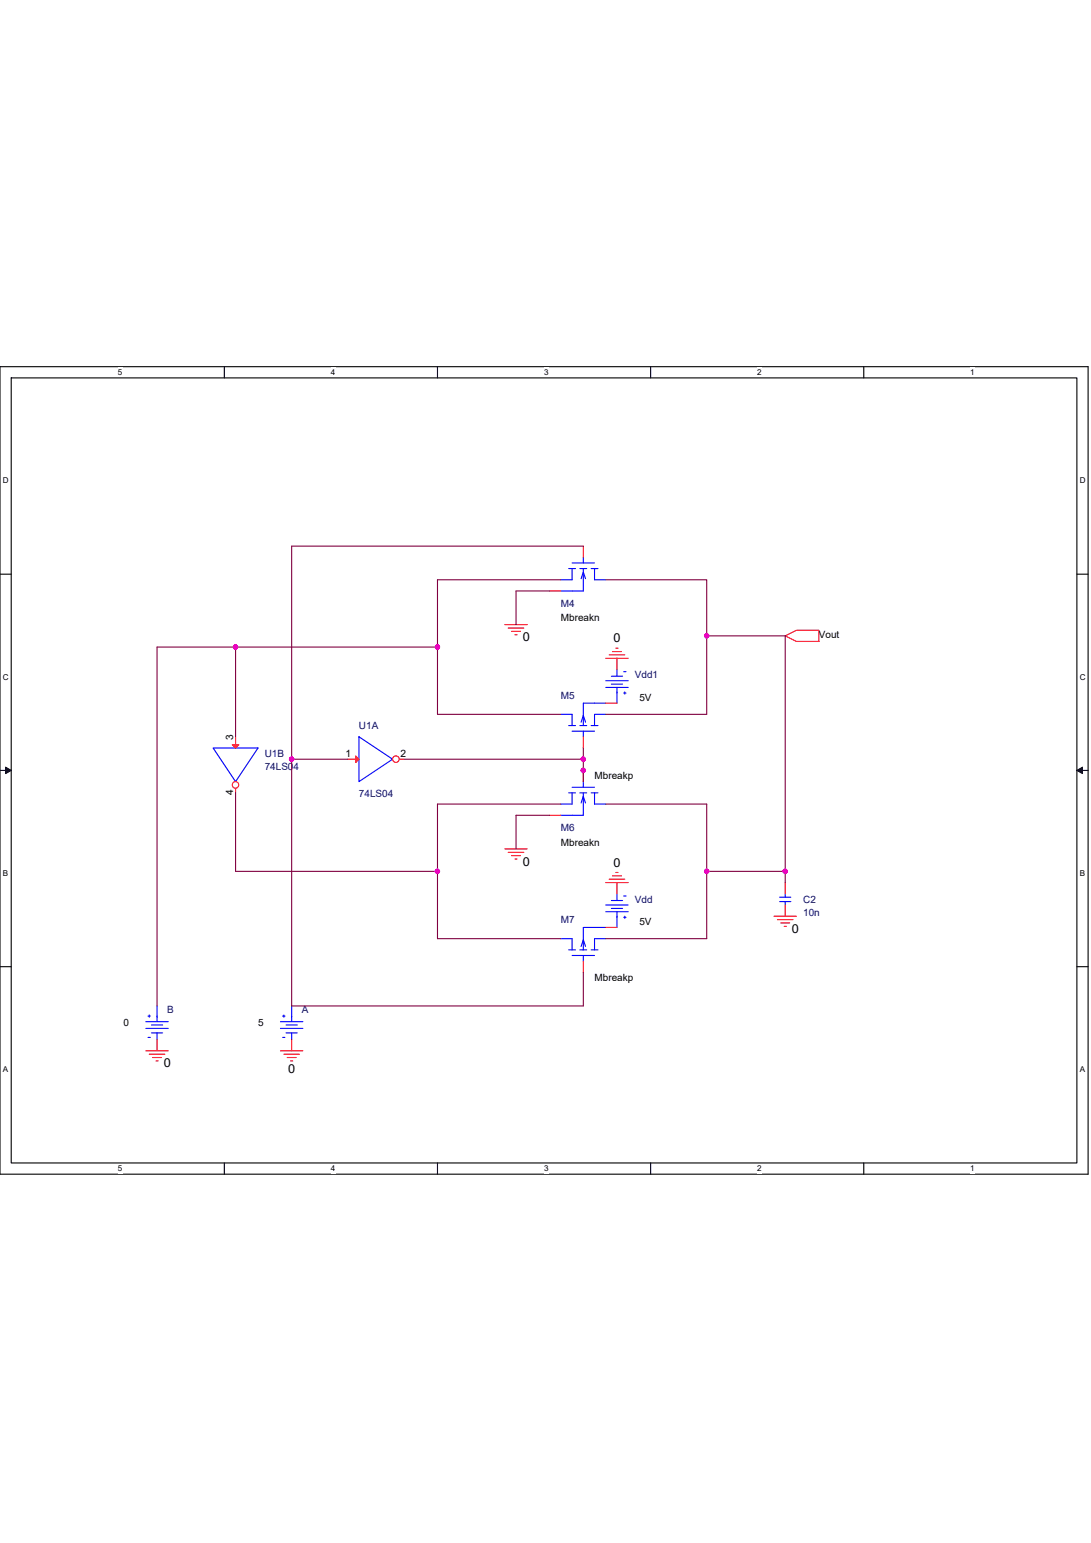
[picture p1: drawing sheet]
# OrCAD Capture schematic XNOR.DSN
size A

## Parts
A  VDC
B  VDC
C2  10n  [cap196]
M4  MbreakN
M5  MbreakP
M6  MbreakN
M7  MbreakP
U1  74LS04  [DIP10014W300L800]  (sections A,B)
Vdd  VDC
Vdd1  VDC

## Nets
GND: U1.7(GND)
VCC: U1.14(VCC)
0: A.1(-) B.1(-) C2.1 M4.4(b) M6.4(b) Vdd.1(-) Vdd1.1(-)
Vout: C2.2 M4.2(d) M5.1(s) M6.2(d) M7.1(s)
N01581: B.0(+) M4.0(s) M5.2(d) U1.3(A)
N02021: A.0(+) M4.1(g) M7.0(g) U1.1(A)
N03121: M5.0(g) M6.1(g) U1.2(Y)
N04400: M6.0(s) M7.2(d) U1.4(Y)
N06725: M7.4(b) Vdd.0(+)
N06733: M5.4(b) Vdd1.0(+)
